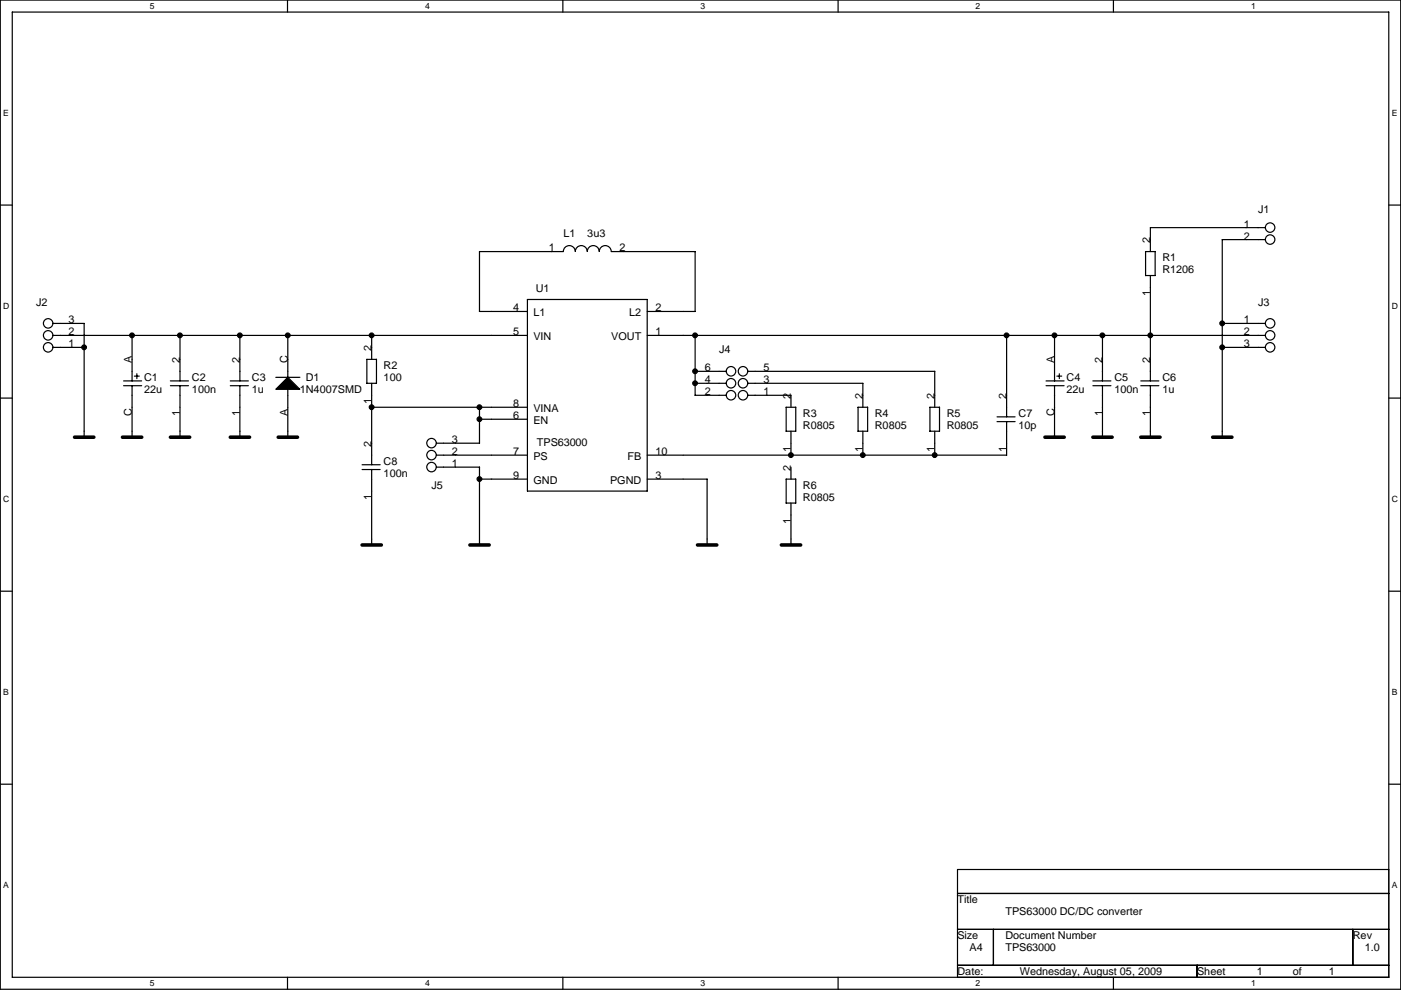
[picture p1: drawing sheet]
<svg xmlns="http://www.w3.org/2000/svg" width="297mm" height="210mm" viewBox="0 0 297 210" stroke-linecap="round" stroke-linejoin="round" font-family="sans-serif">
<path d="M.1 0h296.9v209.8h-296.9zM2.6 2.6h291.8v204.7h-291.8z" fill="none" stroke="#000" stroke-width=".25"/>
<g fill="#fff">
<path d="M31.8 .3h1v2h-1z"/>
<path d="M31.8 207.5h1v2.1h-1z"/>
</g>
<path d="M61 0v2.6M61 207.3v2.5" fill="none" stroke="#000" stroke-width=".25"/>
<g fill="#fff">
<path d="M90.1 .3h1v2h-1z"/>
<path d="M90.1 207.5h1v2.1h-1z"/>
</g>
<path d="M119.3 0v2.6M119.3 207.3v2.5" fill="none" stroke="#000" stroke-width=".25"/>
<g fill="#fff">
<path d="M148.5 .3h1v2h-1z"/>
<path d="M148.5 207.5h1v2.1h-1z"/>
</g>
<path d="M177.7 0v2.6M177.7 207.3v2.5" fill="none" stroke="#000" stroke-width=".25"/>
<g fill="#fff">
<path d="M206.9 .3h1v2h-1z"/>
<path d="M206.9 207.5h1v2.1h-1z"/>
</g>
<path d="M236.1 0v2.6M236.1 207.3v2.5" fill="none" stroke="#000" stroke-width=".25"/>
<g fill="#fff">
<path d="M265.2 .3h1v2h-1z"/>
<path d="M265.2 207.5h1v2.1h-1z"/>
<path d="M.7 23h1.2v2.1h-1.2z"/>
<path d="M295.1 23h1.2v2.1h-1.2z"/>
<path d="M.7 64h1.3v2h-1.3z"/>
<path d="M295.1 64h1.3v2h-1.3z"/>
</g>
<path d="M.1 43.5h2.5M294.4 43.5h2.6" fill="none" stroke="#000" stroke-width=".25"/>
<g fill="#fff">
<path d="M.7 104.9h1.3v2h-1.3z"/>
<path d="M295.1 104.9h1.3v2h-1.3z"/>
</g>
<path d="M.1 84.4h2.5M294.4 84.4h2.6" fill="none" stroke="#000" stroke-width=".25"/>
<g fill="#fff">
<path d="M.7 145.9h1.2v2h-1.2z"/>
<path d="M295.1 145.9h1.2v2h-1.2z"/>
</g>
<path d="M.1 125.4h2.5M294.4 125.4h2.6" fill="none" stroke="#000" stroke-width=".25"/>
<g fill="#fff">
<path d="M.7 186.8h1.2v2h-1.2z"/>
<path d="M295.1 186.8h1.2v2h-1.2z"/>
</g>
<g fill="none" stroke="#000" stroke-width=".25">
<path d="M101.7 53.3v12.8h10.1M101.7 53.4h17.7M119.4 53.3a1.27 1.27 0 0 1 1.3-1.2 1.27 1.27 0 0 1 1.3 1.2 1.27 1.27 0 0 1 1.3-1.2 1.27 1.27 0 0 1 1.2 1.2 1.27 1.27 0 0 1 1.3-1.2 1.27 1.27 0 0 1 1.3 1.2 1.27 1.27 0 0 1 1.2-1.2 1.27 1.27 0 0 1 1.3 1.2M129.6 53.4h17.8v12.7M243.9 58.4v22.4M244.9 53.3v5.1l-2 .1v-5.1h2M268.3 50.8h-9.2v42M268.3 48.3h-24.4v5.1M11.2 68.6h6.6v24.2M11.2 71.1h100.6M11.2 73.7h6.7M28 71.1v9.7"/>
<path d="M28.5 79.8h1M29 79.3v1M38.2 71.1v9.7M50.9 71.1v9.7M61 71.1v8.9M77.8 76.2h2v5.1h-2zM78.8 71.1v5.1M111.8 63.5h25.4v40.7h-25.4zM137.2 66.1h10.2M137.2 71.1h131.1M147.4 78.8h6.6M147.4 71.1v12.7"/>
<path d="M158.6 78.8h39.6v7.6M213.4 71.1v17.3M223.6 71.1v9.7M224.1 79.8h1M224.6 79.3v1M233.7 71.1v9.7M259.1 73.7h9.2M259.1 68.6h9.2M26.2 80.8h3.8M26.2 81.8h3.8M28 81.8v11M36.1 80.8h3.9"/>
<path d="M36.1 81.8h3.9M38.2 81.8v11M48.8 80.8h3.9M48.8 81.8h3.9M50.9 81.8v11M58.5 80h5.1M61 82.5v10.3M76.8 99.6h3.8M76.8 98.6h3.8M78.8 81.3v17.3M78.8 99.6v16M78.8 86.4h33"/>
<path d="M92.5 99.1h9.2v16.5M92.5 96.5h19.3M92.5 94h9.2M101.7 86.4v7.6M101.7 88.9h10.1M137.2 96.5h76.2M147.4 83.8h6.6M147.4 81.3h6.6M158.6 83.8h9.1v2.6M158.6 81.3h24.4M166.7 86.4h2M166.7 86.4v5.1"/>
<path d="M167.7 91.5v5.1M167.7 99.1v2.5M168.7 86.4v5.1h-2M182.9 81.3v5.1M182.9 91.5v5.1M184 86.4v5.1h-2.1v-5.1h2.1M197.1 86.4h2.1M197.2 86.4v5.1M198.2 91.5v5M199.2 86.4v5.1h-2.1M211.4 89.4h3.8M211.4 88.4h3.8"/>
<path d="M213.4 89.4v7.2M221.8 80.8h3.8M221.8 81.8h3.8M223.6 81.8v11M231.7 80.8h3.8M231.7 81.8h3.8M233.7 81.8v11M241.9 80.8h3.8M241.9 81.8h3.8M243.9 81.8v11M101.7 101.6h10.1M137.2 101.6h12.7"/>
<path d="M149.9 101.6v14M166.7 101.6h2v5.1h-2M166.7 101.6v5.1M167.7 106.7v8.9M.1 166.3h2.5M294.4 166.3h2.6M203 184.4h91.4v22.9h-91.4zM203 189.5h91.4M203 197.1h91.4M210.6 197.1v7.6M286.8 197.1v7.6M203 204.7h91.4"/>
<path d="M253.8 204.7v2.6"/>
<circle cx="269.3" cy="50.8" r="1.01"/>
<circle cx="269.3" cy="48.3" r="1.01"/>
<circle cx="10.2" cy="71.1" r="1.01"/>
<circle cx="10.2" cy="68.6" r="1.01"/>
<circle cx="10.2" cy="73.7" r="1.01"/>
<circle cx="155" cy="78.7" r="1.01"/>
<circle cx="157.5" cy="78.7" r="1.01"/>
<circle cx="269.3" cy="71.1" r="1.01"/>
<circle cx="269.3" cy="68.6" r="1.01"/>
<circle cx="269.3" cy="73.7" r="1.01"/>
<circle cx="91.5" cy="94" r="1.01"/>
<circle cx="91.5" cy="96.5" r="1.01"/>
<circle cx="91.5" cy="99.1" r="1.01"/>
<circle cx="155" cy="83.8" r="1.01"/>
<circle cx="155" cy="81.3" r="1.01"/>
<circle cx="157.5" cy="83.8" r="1.01"/>
<circle cx="157.5" cy="81.3" r="1.01"/>
</g>
<g fill="none" stroke="#000" stroke-width=".76">
<path d="M15.8 92.7h4.1M26 92.7h4.1M36.1 92.7h4.1M48.8 92.7h4.1M59 92.7h4.1M221.5 92.7h4.1M231.7 92.7h4.1M241.9 92.7h4.1M257.1 92.7h4.1M76.8 115.6h4.1M99.6 115.6h4.1M147.9 115.6h4.1"/>
<path d="M165.7 115.6h4.1"/>
</g>
<g fill="#000" stroke="#000" stroke-width=".25">
<path d="M58.5 82.6l2.5-2.6 2.6 2.6z" fill-rule="evenodd"/>
<circle cx="17.8" cy="73.7" r=".5"/>
<circle cx="28" cy="71.1" r=".5"/>
<circle cx="38.1" cy="71.1" r=".5"/>
<circle cx="50.8" cy="71.1" r=".5"/>
<circle cx="61" cy="71.1" r=".5"/>
<circle cx="78.8" cy="71.1" r=".5"/>
<circle cx="147.4" cy="71.1" r=".5"/>
<circle cx="147.4" cy="78.7" r=".5"/>
<circle cx="213.4" cy="71.1" r=".5"/>
<circle cx="223.6" cy="71.1" r=".5"/>
<circle cx="233.7" cy="71.1" r=".5"/>
<circle cx="243.9" cy="71.1" r=".5"/>
<circle cx="259.1" cy="73.7" r=".5"/>
<circle cx="259.1" cy="68.6" r=".5"/>
<circle cx="78.8" cy="86.4" r=".5"/>
<circle cx="101.6" cy="88.9" r=".5"/>
<circle cx="101.6" cy="86.4" r=".5"/>
<circle cx="147.4" cy="81.3" r=".5"/>
<circle cx="167.7" cy="96.5" r=".5"/>
<circle cx="182.9" cy="96.5" r=".5"/>
<circle cx="198.2" cy="96.5" r=".5"/>
<circle cx="101.6" cy="101.6" r=".5"/>
</g>
<g font-size="2.3">
<text x="266.8" y="45.3">J1</text>
<text x="116.4" y="53.3">1</text>
<text x="119.4" y="50.3">L1</text>
<text x="124.5" y="50.3">3u3</text>
<text x="131.4" y="53.3">2</text>
<text x="243.9" y="51.6" transform="rotate(-90 243.9 51.6)">2</text>
<text x="263.7" y="48.3">1</text>
<text x="263.7" y="50.8">2</text>
<text x="246.4" y="55.4">R1</text>
<text x="246.4" y="58">R1206</text>
<text x="7.7" y="64.8">J2</text>
<text x="113.6" y="62">U1</text>
<text x="243.9" y="62.9" transform="rotate(-90 243.9 62.9)">1</text>
<text x="266.8" y="64.8">J3</text>
<text x="14.5" y="71.1">2</text>
<text x="14.5" y="68.6">3</text>
<text x="108.8" y="66">4</text>
<text x="108.8" y="71.1">5</text>
<text x="113.1" y="67.1">L1</text>
<text x="133.4" y="67.1">L2</text>
<text x="139" y="66">2</text>
<text x="139" y="71.1">1</text>
<text x="263.7" y="68.6">1</text>
<text x="263.7" y="71.1">2</text>
<text x="14.5" y="73.7">1</text>
<text x="28" y="77" transform="rotate(-90 28 77)">A</text>
<text x="38.1" y="77" transform="rotate(-90 38.1 77)">2</text>
<text x="50.8" y="77" transform="rotate(-90 50.8 77)">2</text>
<text x="61" y="77" transform="rotate(-90 61 77)">C</text>
<text x="78.8" y="74.4" transform="rotate(-90 78.8 74.4)">2</text>
<text x="113.1" y="72.2">VIN</text>
<text x="129.6" y="72.2">VOUT</text>
<text x="152.5" y="75">J4</text>
<text x="223.6" y="77" transform="rotate(-90 223.6 77)">A</text>
<text x="233.7" y="77" transform="rotate(-90 233.7 77)">2</text>
<text x="243.9" y="77" transform="rotate(-90 243.9 77)">2</text>
<text x="263.7" y="73.7">3</text>
<text x="30.5" y="80.8">C1</text>
<text x="30.5" y="83.4">22u</text>
<text x="40.7" y="80.8">C2</text>
<text x="40.7" y="83.4">100n</text>
<text x="53.4" y="80.8">C3</text>
<text x="53.4" y="83.4">1u</text>
<text x="63.6" y="83.4">1N4007SMD</text>
<text x="64.8" y="80.8">D1</text>
<text x="81.3" y="78.3">R2</text>
<text x="81.3" y="80.8">100</text>
<text x="149.4" y="83.8">2</text>
<text x="149.4" y="81.3">4</text>
<text x="149.4" y="78.7">6</text>
<text x="161.9" y="83.8">1</text>
<text x="161.9" y="81.3">3</text>
<text x="161.9" y="78.7">5</text>
<text x="226.1" y="80.8">C4</text>
<text x="226.1" y="83.4">22u</text>
<text x="236.3" y="80.8">C5</text>
<text x="236.3" y="83.4">100n</text>
<text x="246.4" y="80.8">C6</text>
<text x="246.4" y="83.4">1u</text>
<text x="28" y="88.3" transform="rotate(-90 28 88.3)">C</text>
<text x="38.1" y="88.3" transform="rotate(-90 38.1 88.3)">1</text>
<text x="50.8" y="88.3" transform="rotate(-90 50.8 88.3)">1</text>
<text x="61" y="88.3" transform="rotate(-90 61 88.3)">A</text>
<text x="78.8" y="85.7" transform="rotate(-90 78.8 85.7)">1</text>
<text x="108.8" y="86.4">8</text>
<text x="108.8" y="88.9">6</text>
<text x="113.1" y="87.4">VINA</text>
<text x="113.1" y="90">EN</text>
<text x="167.7" y="84.6" transform="rotate(-90 167.7 84.6)">2</text>
<text x="170.2" y="88.4">R3</text>
<text x="182.9" y="84.6" transform="rotate(-90 182.9 84.6)">2</text>
<text x="185.5" y="88.4">R4</text>
<text x="198.2" y="84.6" transform="rotate(-90 198.2 84.6)">2</text>
<text x="200.7" y="88.4">R5</text>
<text x="213.4" y="84.6" transform="rotate(-90 213.4 84.6)">2</text>
<text x="216" y="88.4">C7</text>
<text x="223.6" y="88.3" transform="rotate(-90 223.6 88.3)">C</text>
<text x="233.7" y="88.3" transform="rotate(-90 233.7 88.3)">1</text>
<text x="243.9" y="88.3" transform="rotate(-90 243.9 88.3)">1</text>
<text x="78.8" y="94.8" transform="rotate(-90 78.8 94.8)">2</text>
<text x="95.8" y="94">3</text>
<text x="113.9" y="94.5">TPS63000</text>
<text x="167.7" y="95.9" transform="rotate(-90 167.7 95.9)">1</text>
<text x="170.2" y="91">R0805</text>
<text x="182.9" y="95.9" transform="rotate(-90 182.9 95.9)">1</text>
<text x="185.5" y="91">R0805</text>
<text x="198.2" y="95.9" transform="rotate(-90 198.2 95.9)">1</text>
<text x="200.7" y="91">R0805</text>
<text x="213.4" y="95.9" transform="rotate(-90 213.4 95.9)">1</text>
<text x="216" y="91">10p</text>
<text x="81.3" y="98.6">C8</text>
<text x="81.3" y="101.1">100n</text>
<text x="95.8" y="99.1">1</text>
<text x="95.8" y="96.5">2</text>
<text x="108.8" y="96.5">7</text>
<text x="108.8" y="101.6">9</text>
<text x="113.1" y="97.6">PS</text>
<text x="133" y="97.6">FB</text>
<text x="139" y="101.6">3</text>
<text x="139" y="96.5">10</text>
<text x="167.7" y="99.8" transform="rotate(-90 167.7 99.8)">2</text>
<text x="78.8" y="106" transform="rotate(-90 78.8 106)">1</text>
<text x="91.5" y="103.7">J5</text>
<text x="113.1" y="102.7">GND</text>
<text x="129.3" y="102.7">PGND</text>
<text x="170.2" y="103.7">R6</text>
<text x="170.2" y="106.2">R0805</text>
<text x="167.7" y="111.1" transform="rotate(-90 167.7 111.1)">1</text>
<text x="203" y="191.6">Title</text>
<text x="213.2" y="194.1">TPS63000 DC/DC converter</text>
<text x="203" y="199.2">Size</text>
<text x="205.5" y="201.7">A4</text>
<text x="213.2" y="199.2">Document Number</text>
<text x="213.2" y="201.7">TPS63000</text>
<text x="286.8" y="199.2">Rev</text>
<text x="289.4" y="201.7">1.0</text>
<text x="203" y="206.8">Date:</text>
<text x="216.2" y="206.8">Wednesday, August 05, 2009</text>
<text x="253.8" y="206.8">Sheet</text>
<text x="266.5" y="206.8">1</text>
<text x="274.1" y="206.8">of</text>
<text x="281.7" y="206.8">1</text>
</g>
<g font-size="1.8">
<text x="31.8" y="1.9">5</text>
<text x="90.1" y="1.9">4</text>
<text x="148.5" y="1.9">3</text>
<text x="206.9" y="1.9">2</text>
<text x="265.2" y="1.9">1</text>
<text x=".7" y="24.7">E</text>
<text x="295.1" y="24.7">E</text>
<text x=".7" y="65.6">D</text>
<text x="295.1" y="65.6">D</text>
<text x=".7" y="106.5">C</text>
<text x="295.1" y="106.5">C</text>
<text x=".7" y="147.5">B</text>
<text x="295.1" y="147.5">B</text>
<text x=".7" y="188.4">A</text>
<text x="295.1" y="188.4">A</text>
<text x="31.8" y="209.2">5</text>
<text x="90.1" y="209.2">4</text>
<text x="148.5" y="209.2">3</text>
<text x="206.9" y="209.2">2</text>
<text x="265.2" y="209.2">1</text>
</g>
</svg>
